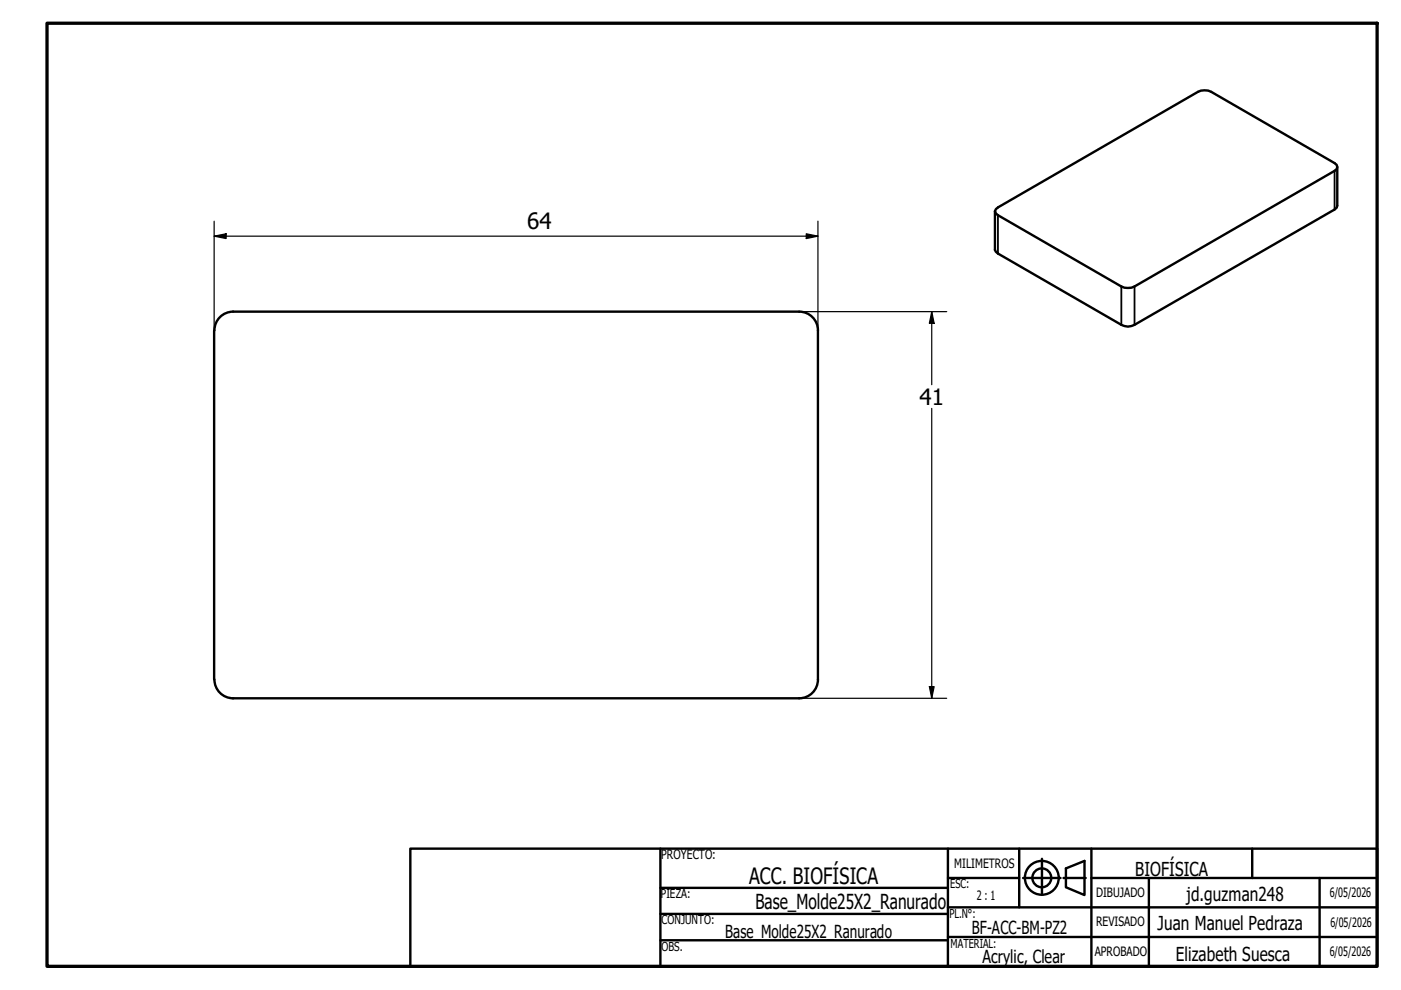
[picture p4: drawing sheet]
<svg xmlns="http://www.w3.org/2000/svg" width="297mm" height="210mm" viewBox="0 0 297 210" stroke-linecap="round" stroke-linejoin="round" font-family="sans-serif">
<!-- layer: Visible (ISO) -->
<path d="M283.5 35.4v8.2l-.1 .4-.4 .4-42.5 24.5a2.75 2.75 0 0 1-2.8 0l-26.6-15.5-.2-.4v-8.2M211.1 44.4l.5-.4 42.4-24.5a3.2 3.2 0 0 1 2.8 0l26.2 15.1 .4 .4 .1 .4-.1 .4-.4 .4-42.5 24.5a3.2 3.2 0 0 1-2.8 0l-26.1-15.1-.5-.4-.2-.4zM45.4 70.1v74M49.4 66.1h120M49.4 66.1a4 4 0 0 0-3.9 3.9M169.4 66.1a4 4 0 0 1 4 3.9M173.4 70.1v74a4 4 0 0 1-4 4M45.5 144.1a4 4 0 0 0 3.9 4M49.4 148.1h120" fill="none" stroke="#000" stroke-width=".51"/>
<!-- layer: Visible Narrow (ISO) -->
<path d="M283 36.2v8.2M211.6 45.6v8.2M237.7 60.7v8.2M240.5 60.7v8.2" fill="none" stroke="#000" stroke-width=".38"/>
<!-- layer: Border (ISO) -->
<path d="M10 4.9h282v200h-282z" fill="none" stroke="#000" stroke-width=".7"/>
<!-- layer: Title (ISO) -->
<g fill="none" stroke="#000" stroke-width=".51">
<path d="M87 179.9h205v25h-205zM140 179.9v25M201 179.9v25M216.1 179.9v12.5M231.4 179.9v25M265.5 179.9v6.3M140 199.4h61M140 193.8h61M140 188.2h61M201 186.2h15.1M201 198.7h91M201 192.4h91"/>
<path d="M216.9 186.2h8M220.9 182.1v7.6M225.5 186.2h4.7M226 184.1l3.9-1.6v7.3l-3.9-1.7zM231.4 186.2h60.6M243.6 186.2v18.7M279.8 186.2v18.7"/>
<circle cx="220.9" cy="186.1" r="3.6"/>
<circle cx="220.9" cy="186.1" r="2"/>
</g>
<!-- layer: Dimension (ISO) -->
<path d="M45.4 50.1l2.5-.5v1zM45.4 50.1h128M45.4 46.9v23.2M170.9 49.6l2.5 .5-2.5 .5zM173.4 46.9v23.2M169.4 66.1h31.3M197.5 66.1l.6 2.5h-1.1zM197.5 66.1v15.5M197.5 86.6v61.5M169.4 148.1h31.3M197 145.6h1.1l-.6 2.5z" fill="none" stroke="#000" stroke-width=".25"/>
<path d="M45.4 50.1l2.5-.5v1zM170.9 49.6l2.5 .5-2.5 .5zM197.5 66.1l.6 2.5h-1.1zM197 145.6h1.1l-.6 2.5z" fill="#000"/>
<g font-size="4.8">
<text x="111.8" y="48.5">64</text>
<text x="194.9" y="85.8">41</text>
<text x="158.8" y="187.4">ACC. BIOFÍSICA</text>
</g>
<text font-size="4.4" x="160.1" y="192.6">Base_Molde25X2_Ranurado</text>
<g font-size="4.1">
<text x="240.7" y="185.8">BIOFÍSICA</text>
<text x="251.6" y="191">jd.guzman248</text>
<text x="245.4" y="197.1">Juan Manuel Pedraza</text>
<text x="249.3" y="203.7">Elizabeth Suesca</text>
</g>
<g font-size="3.8">
<text x="153.7" y="199">Base_Molde25X2_Ranurado</text>
<text x="206.1" y="198.1">BF-ACC-BM-PZ2</text>
<text x="208.3" y="204.2">Acrylic, Clear</text>
</g>
<g font-size="2.7">
<text x="140.2" y="182.2">PROYECTO:</text>
<text x="202.3" y="184.1">MILIMETROS</text>
<text x="207.1" y="190.9">2 : 1</text>
<text x="232.4" y="190.1">DIBUJADO</text>
<text x="281.9" y="190.2">6/05/2026</text>
<text x="232.4" y="196.3">REVISADO</text>
<text x="282.1" y="196.4">6/05/2026</text>
<text x="232.1" y="202.6">APROBADO</text>
<text x="281.9" y="202.6">6/05/2026</text>
</g>
<g font-size="2.6">
<text x="140.1" y="190.4">PIEZA:</text>
<text x="201.5" y="188.3">ESC:</text>
<text x="140.3" y="195.9">CONJUNTO:</text>
<text x="201.3" y="194.5">PL.N°:</text>
<text x="140.3" y="201.6">OBS.</text>
<text x="201.5" y="201">MATERIAL:</text>
</g>
</svg>
